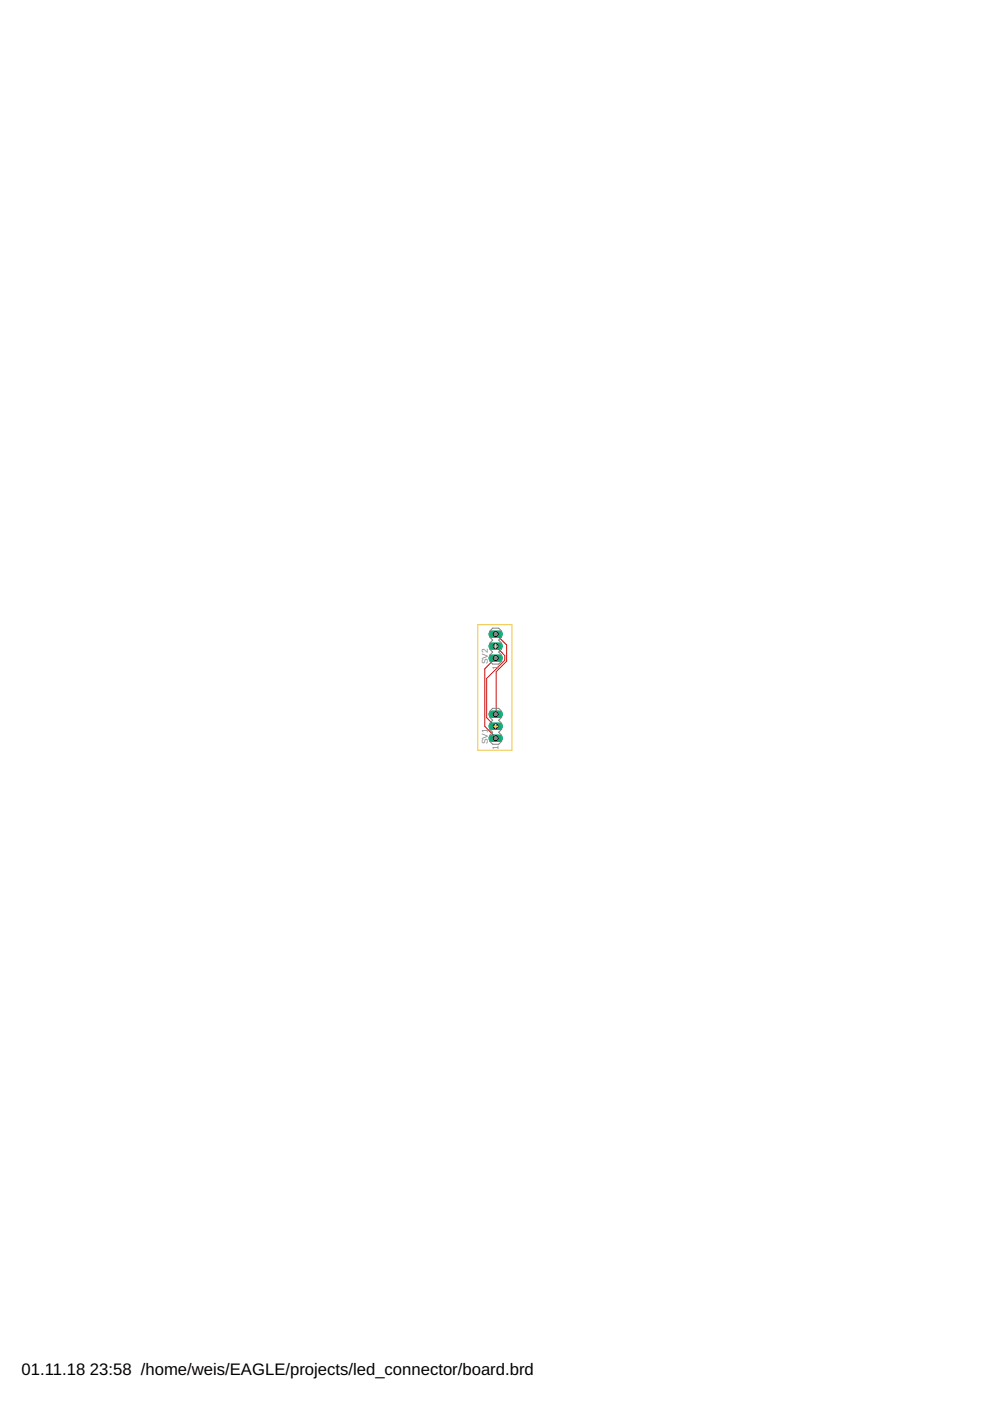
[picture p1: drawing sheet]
<svg xmlns="http://www.w3.org/2000/svg" width="210mm" height="297mm" viewBox="0 0 210 297" stroke-linecap="round" stroke-linejoin="round" font-family="sans-serif">
<path d="M105.1 139.5h.1M105 153.6l.1 .4M105.2 156.2l-.1 .3" fill="none" stroke="#0696d7" stroke-width=".21"/>
<path d="M104.3 156.5h1.6" fill="none" stroke="#0dab76" stroke-width="1.5"/>
<circle cx="105.1" cy="156.5" r=".51" fill="#fff" stroke="#000" stroke-width=".21"/>
<path d="M104.3 154h1.6" fill="none" stroke="#0dab76" stroke-width="1.5"/>
<circle cx="105.1" cy="154" r=".51" fill="#fff" stroke="#000" stroke-width=".21"/>
<path d="M104.3 151.4h1.6" fill="none" stroke="#0dab76" stroke-width="1.5"/>
<circle cx="105.1" cy="151.4" r=".51" fill="#fff" stroke="#000" stroke-width=".21"/>
<path d="M104.3 139.5h1.6" fill="none" stroke="#0dab76" stroke-width="1.5"/>
<circle cx="105.1" cy="139.5" r=".51" fill="#fff" stroke="#000" stroke-width=".21"/>
<path d="M104.3 137h1.6" fill="none" stroke="#0dab76" stroke-width="1.5"/>
<circle cx="105.1" cy="137" r=".51" fill="#fff" stroke="#000" stroke-width=".21"/>
<path d="M104.3 134.5h1.6" fill="none" stroke="#0dab76" stroke-width="1.5"/>
<circle cx="105.1" cy="134.5" r=".51" fill="#fff" stroke="#000" stroke-width=".21"/>
<path d="M105 134.5h.2l2.2 2.2v3.5l-2.2 2.2-.1 9M105.1 139.9v-.4l-2.3 2.3v12.2l2.2 2.2 .1 .3-.1-.1M105.1 137l1.9 2v1l-3.8 3.8v8.4l1.9 1.8-.1-.1M105 156.2v.3M105 151.4h.2" fill="none" stroke="#c90d0c" stroke-width=".21"/>
<path d="M104.3 156.5h1.6" fill="none" stroke="#0dab76" stroke-width="1.5"/>
<circle cx="105.1" cy="156.5" r=".51" fill="#fff" stroke="#000" stroke-width=".21"/>
<path d="M104.3 154h1.6" fill="none" stroke="#0dab76" stroke-width="1.5"/>
<circle cx="105.1" cy="154" r=".51" fill="#fff" stroke="#000" stroke-width=".21"/>
<path d="M104.3 151.4h1.6" fill="none" stroke="#0dab76" stroke-width="1.5"/>
<circle cx="105.1" cy="151.4" r=".51" fill="#fff" stroke="#000" stroke-width=".21"/>
<path d="M104.3 139.5h1.6" fill="none" stroke="#0dab76" stroke-width="1.5"/>
<circle cx="105.1" cy="139.5" r=".51" fill="#fff" stroke="#000" stroke-width=".21"/>
<path d="M104.3 137h1.6" fill="none" stroke="#0dab76" stroke-width="1.5"/>
<circle cx="105.1" cy="137" r=".51" fill="#fff" stroke="#000" stroke-width=".21"/>
<path d="M104.3 134.5h1.6" fill="none" stroke="#0dab76" stroke-width="1.5"/>
<circle cx="105.1" cy="134.5" r=".51" fill="#fff" stroke="#000" stroke-width=".21"/>
<path d="M104.5 133.2h1.2l.7 .6v1.3l-.7 .6 .7 .7v1.2l-.7 .7 .7 .6v1.3l-.7 .6h-1.2l-.7-.6v-1.3l.7-.6-.7-.7v-1.2l.7-.7-.7-.6v-1.3zM104.5 150.2h1.2l.7 .6v1.3l-.7 .6 .7 .7v1.2l-.7 .7 .7 .6v1.3l-.7 .6h-1.2l-.7-.6v-1.3l.7-.6-.7-.7v-1.2l.7-.7-.7-.6v-1.3z" fill="none" stroke="#808080" stroke-width=".21"/>
<g fill="#808080" stroke="#808080" stroke-width=".21">
<path d="M104.8 153.7h.5v.5h-.5z"/>
<path d="M104.8 156.3h.5v.5h-.5z"/>
<path d="M104.8 151.2h.5v.5h-.5z"/>
<path d="M104.8 136.7h.5v.5h-.5z"/>
<path d="M104.8 139.3h.5v.5h-.5z"/>
<path d="M104.8 134.2h.5v.5h-.5z"/>
</g>
<path d="M104.6 137h1M105.1 136.5v1M104.6 154h1M105.1 153.5v1" fill="none" stroke="#afd134" stroke-width=".21"/>
<path d="M101.3 132.4h7.2v26.7h-7.2z" fill="none" stroke="#eec643" stroke-width=".21"/>
<g font-size="3.5">
<text x="4.6" y="291.4">01.11.18</text>
<text x="19.1" y="291.4">23:58 /home/weis/EAGLE/projects/led_connector/board.brd</text>
</g>
<g font-size="1.8" fill="#808080">
<text x="103.5" y="140.8" transform="rotate(-90 103.5 140.8)">SV2</text>
<text x="105.7" y="142.1" transform="rotate(-90 105.7 142.1)">1</text>
<text x="103.5" y="157.8" transform="rotate(-90 103.5 157.8)">SV1</text>
<text x="105.7" y="159.1" transform="rotate(-90 105.7 159.1)">1</text>
</g>
</svg>
